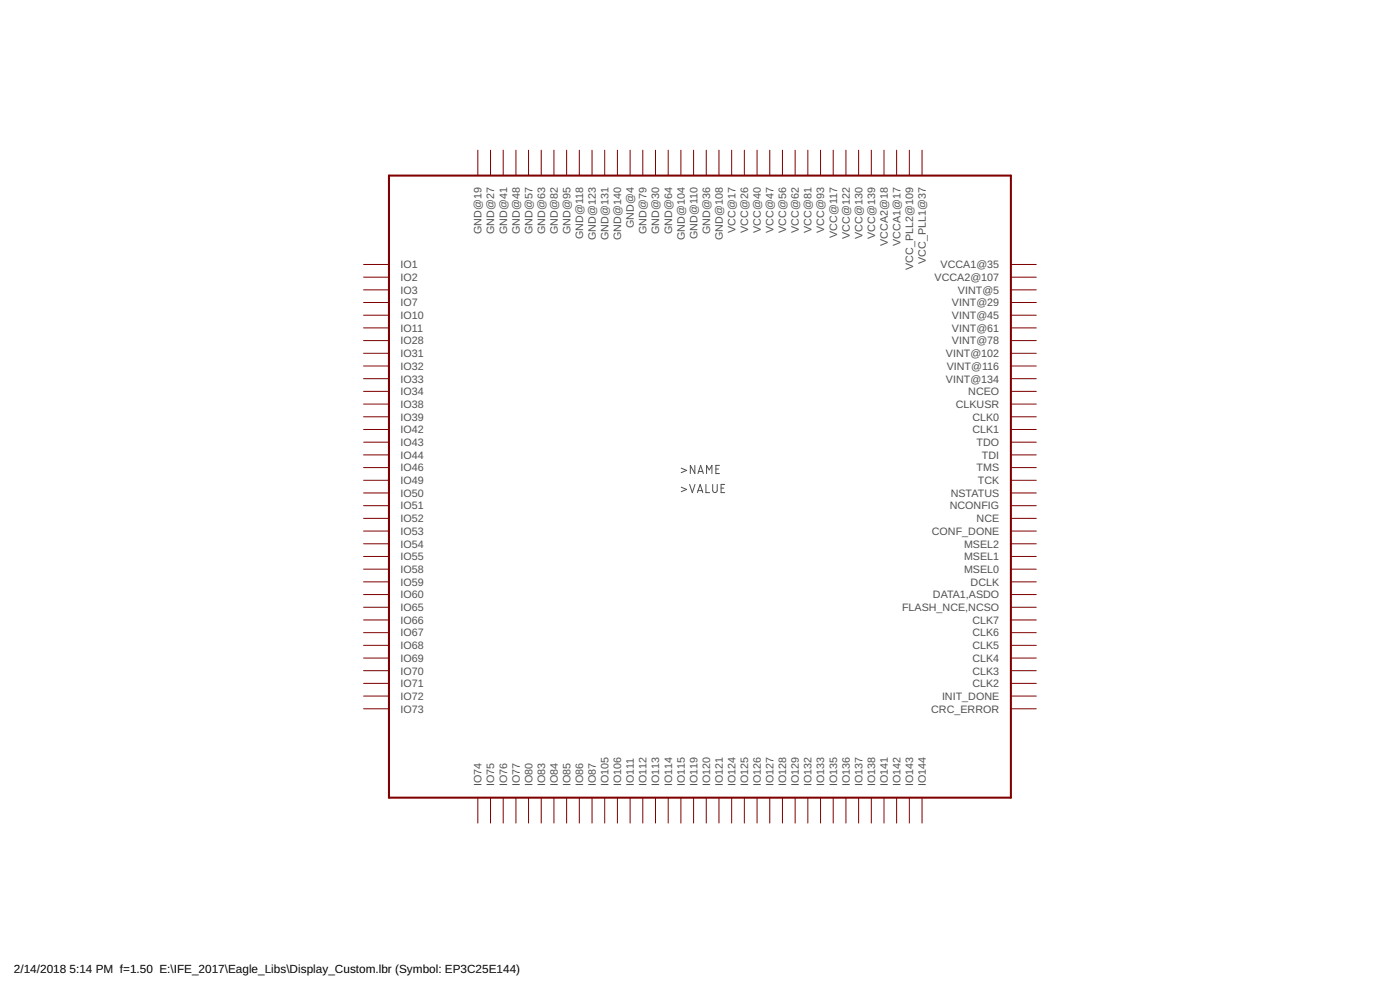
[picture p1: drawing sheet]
<svg xmlns="http://www.w3.org/2000/svg" width="420mm" height="297mm" viewBox="0 0 420 297" stroke-linecap="round" stroke-linejoin="round" font-family="sans-serif">
<g fill="none" stroke="#505050" stroke-width=".3">
<path d="M208.5 139.6v2.5l-1.3-2.5v2.5M215.9 139.6h-1.1v2.5h1.1M204.4 146.2l1.7 .7-1.7 .6M204.4 140.5l1.7 .6-1.7 .7M207 145.4l.8 2.4 .8-2.4M209.3 147.8l.8-2.4 .8 2.4M209.5 142.1l.8-2.5 .8 2.5M209.5 147.2h1.2M209.7 141.5h1.2M211.9 145.4v2.4h1.1M212 142.1v-2.5l.9 1.4 .8-1.4v2.5M213.9 145.4v1.7a.68 .68 0 0 0 .7 .7 .68 .68 0 0 0 .6-.7v-1.7"/>
<path d="M214.8 140.7h.8M216.4 146.5h.8M217.5 145.4h-1.1v2.4h1.1"/>
</g>
<path d="M116.7 52.7h186.7v186.6h-186.7z" fill="none" stroke="#800000" stroke-width=".61"/>
<g fill="none" stroke="#800000" stroke-width=".3">
<path d="M143.4 45.1v7.6M147.2 45.1v7.6M151 45.1v7.6M154.8 45.1v7.6M158.6 45.1v7.6M162.4 45.1v7.6M166.2 45.1v7.6M170.1 45.1v7.6M173.9 45.1v7.6M177.7 45.1v7.6M181.5 45.1v7.6M185.3 45.1v7.6"/>
<path d="M189.1 45.1v7.6M192.9 45.1v7.6M196.7 45.1v7.6M200.5 45.1v7.6M204.3 45.1v7.6M208.2 45.1v7.6M212 45.1v7.6M215.8 45.1v7.6M219.6 45.1v7.6M223.4 45.1v7.6M227.2 45.1v7.6M231 45.1v7.6"/>
<path d="M234.8 45.1v7.6M238.6 45.1v7.6M242.4 45.1v7.6M246.3 45.1v7.6M250.1 45.1v7.6M253.9 45.1v7.6M257.7 45.1v7.6M261.5 45.1v7.6M265.3 45.1v7.6M269.1 45.1v7.6M272.9 45.1v7.6M276.7 45.1v7.6"/>
<path d="M109.1 79.4h7.6M303.4 79.4h7.6M109.1 83.2h7.6M109.1 87h7.6M109.1 90.8h7.6M109.1 94.6h7.6M109.1 98.4h7.6M303.4 83.2h7.6M303.4 87h7.6M303.4 90.8h7.6M303.4 94.6h7.6M303.4 98.4h7.6"/>
<path d="M109.1 102.2h7.6M109.1 106h7.6M109.1 109.8h7.6M109.1 113.6h7.6M109.1 117.4h7.6M303.4 102.2h7.6M303.4 106h7.6M303.4 109.8h7.6M303.4 113.6h7.6M303.4 117.4h7.6M109.1 121.2h7.6M109.1 125.1h7.6"/>
<path d="M109.1 128.9h7.6M109.1 132.7h7.6M109.1 136.5h7.6M303.4 121.2h7.6M303.4 125.1h7.6M303.4 128.9h7.6M303.4 132.7h7.6M303.4 136.5h7.6M109.1 140.3h7.6M109.1 144.1h7.6M109.1 147.9h7.6M109.1 151.7h7.6"/>
<path d="M109.1 155.5h7.6M109.1 159.3h7.6M303.4 140.3h7.6M303.4 144.1h7.6M303.4 147.9h7.6M303.4 151.7h7.6M303.4 155.5h7.6M303.4 159.3h7.6M109.1 163.2h7.6M109.1 167h7.6M109.1 170.8h7.6M109.1 174.6h7.6"/>
<path d="M109.1 178.4h7.6M303.4 163.2h7.6M303.4 167h7.6M303.4 170.8h7.6M303.4 174.6h7.6M303.4 178.4h7.6M109.1 182.2h7.6M109.1 186h7.6M109.1 189.8h7.6M109.1 193.6h7.6M109.1 197.4h7.6M303.4 182.2h7.6"/>
<path d="M303.4 186h7.6M303.4 189.8h7.6M303.4 193.6h7.6M303.4 197.4h7.6M109.1 201.2h7.6M109.1 205h7.6M109.1 208.9h7.6M109.1 212.7h7.6M303.4 201.2h7.6M303.4 205h7.6M303.4 208.9h7.6M303.4 212.7h7.6"/>
<path d="M143.4 239.3v7.7M147.2 239.3v7.7M151 239.3v7.7M154.8 239.3v7.7M158.6 239.3v7.7M162.4 239.3v7.7M166.2 239.3v7.7M170.1 239.3v7.7M173.9 239.3v7.7M177.7 239.3v7.7M181.5 239.3v7.7M185.3 239.3v7.7"/>
<path d="M189.1 239.3v7.7M192.9 239.3v7.7M196.7 239.3v7.7M200.5 239.3v7.7M204.3 239.3v7.7M208.2 239.3v7.7M212 239.3v7.7M215.8 239.3v7.7M219.6 239.3v7.7M223.4 239.3v7.7M227.2 239.3v7.7M231 239.3v7.7"/>
<path d="M234.8 239.3v7.7M238.6 239.3v7.7M242.4 239.3v7.7M246.3 239.3v7.7M250.1 239.3v7.7M253.9 239.3v7.7M257.7 239.3v7.7M261.5 239.3v7.7M265.3 239.3v7.7M269.1 239.3v7.7M272.9 239.3v7.7M276.7 239.3v7.7"/>
</g>
<g font-size="3.5">
<text x="4.2" y="291.8">2/14/2018</text>
<text x="20.9" y="291.8">5:14 PM f=1.50 E:\IFE_2017\Eagle_Libs\Display_Custom.lbr (Symbol: EP3C25E144)</text>
</g>
<g font-size="3.2" fill="#505050">
<text x="144.5" y="70.2" transform="rotate(-90 144.5 70.2)">GND@19</text>
<text x="148.3" y="70.2" transform="rotate(-90 148.3 70.2)">GND@27</text>
<text x="152.2" y="70.2" transform="rotate(-90 152.2 70.2)">GND@41</text>
<text x="156" y="70.2" transform="rotate(-90 156 70.2)">GND@48</text>
<text x="159.8" y="70.2" transform="rotate(-90 159.8 70.2)">GND@57</text>
<text x="163.6" y="70.2" transform="rotate(-90 163.6 70.2)">GND@63</text>
<text x="167.4" y="70.2" transform="rotate(-90 167.4 70.2)">GND@82</text>
<text x="171.2" y="70.2" transform="rotate(-90 171.2 70.2)">GND@95</text>
<text x="175" y="71.8" transform="rotate(-90 175 71.8)">GND@118</text>
<text x="178.8" y="72" transform="rotate(-90 178.8 72)">GND@123</text>
<text x="182.6" y="72" transform="rotate(-90 182.6 72)">GND@131</text>
<text x="186.4" y="72" transform="rotate(-90 186.4 72)">GND@140</text>
<text x="190.3" y="68.4" transform="rotate(-90 190.3 68.4)">GND@4</text>
<text x="194.1" y="70.2" transform="rotate(-90 194.1 70.2)">GND@79</text>
<text x="197.9" y="70.2" transform="rotate(-90 197.9 70.2)">GND@30</text>
<text x="201.7" y="70.2" transform="rotate(-90 201.7 70.2)">GND@64</text>
<text x="205.5" y="72" transform="rotate(-90 205.5 72)">GND@104</text>
<text x="209.3" y="71.8" transform="rotate(-90 209.3 71.8)">GND@110</text>
<text x="213.1" y="70.2" transform="rotate(-90 213.1 70.2)">GND@36</text>
<text x="216.9" y="72" transform="rotate(-90 216.9 72)">GND@108</text>
<text x="220.7" y="69.8" transform="rotate(-90 220.7 69.8)">VCC@17</text>
<text x="224.5" y="69.8" transform="rotate(-90 224.5 69.8)">VCC@26</text>
<text x="228.3" y="69.8" transform="rotate(-90 228.3 69.8)">VCC@40</text>
<text x="232.2" y="69.8" transform="rotate(-90 232.2 69.8)">VCC@47</text>
<text x="236" y="69.8" transform="rotate(-90 236 69.8)">VCC@56</text>
<text x="239.8" y="69.8" transform="rotate(-90 239.8 69.8)">VCC@62</text>
<text x="243.6" y="69.8" transform="rotate(-90 243.6 69.8)">VCC@81</text>
<text x="247.4" y="69.8" transform="rotate(-90 247.4 69.8)">VCC@93</text>
<text x="251.2" y="71.4" transform="rotate(-90 251.2 71.4)">VCC@117</text>
<text x="255" y="71.6" transform="rotate(-90 255 71.6)">VCC@122</text>
<text x="258.8" y="71.6" transform="rotate(-90 258.8 71.6)">VCC@130</text>
<text x="262.6" y="71.6" transform="rotate(-90 262.6 71.6)">VCC@139</text>
<text x="266.4" y="73.8" transform="rotate(-90 266.4 73.8)">VCCA2@18</text>
<text x="270.2" y="73.8" transform="rotate(-90 270.2 73.8)">VCCA1@17</text>
<text x="120.2" y="80.5">IO1</text>
<text x="274.1" y="81" transform="rotate(-90 274.1 81)">VCC_PLL2@109</text>
<text x="277.9" y="79.2" transform="rotate(-90 277.9 79.2)">VCC_PLL1@37</text>
<text x="282.3" y="80.5">VCCA1@35</text>
<text x="120.2" y="84.3">IO2</text>
<text x="120.2" y="88.1">IO3</text>
<text x="280.5" y="84.3">VCCA2@107</text>
<text x="287.5" y="88.1">VINT@5</text>
<text x="120.2" y="91.9">IO7</text>
<text x="120.2" y="95.7">IO10</text>
<text x="285.7" y="95.7">VINT@45</text>
<text x="285.7" y="91.9">VINT@29</text>
<text x="120.2" y="99.5">IO11</text>
<text x="285.7" y="99.5">VINT@61</text>
<text x="120.2" y="103.3">IO28</text>
<text x="120.2" y="107.2">IO31</text>
<text x="283.9" y="107.2">VINT@102</text>
<text x="285.7" y="103.3">VINT@78</text>
<text x="120.2" y="111">IO32</text>
<text x="284.1" y="111">VINT@116</text>
<text x="120.2" y="114.8">IO33</text>
<text x="120.2" y="118.6">IO34</text>
<text x="283.9" y="114.8">VINT@134</text>
<text x="290.6" y="118.6">NCEO</text>
<text x="120.2" y="122.4">IO38</text>
<text x="286.8" y="122.4">CLKUSR</text>
<text x="120.2" y="126.2">IO39</text>
<text x="120.2" y="130">IO42</text>
<text x="291.8" y="130">CLK1</text>
<text x="291.8" y="126.2">CLK0</text>
<text x="120.2" y="133.8">IO43</text>
<text x="120.2" y="137.6">IO44</text>
<text x="293.1" y="133.8">TDO</text>
<text x="294.7" y="137.6">TDI</text>
<text x="120.2" y="141.4">IO46</text>
<text x="293.1" y="141.4">TMS</text>
<text x="120.2" y="145.2">IO49</text>
<text x="120.2" y="149.1">IO50</text>
<text x="285.3" y="149.1">NSTATUS</text>
<text x="293.4" y="145.2">TCK</text>
<text x="120.2" y="152.9">IO51</text>
<text x="285" y="152.9">NCONFIG</text>
<text x="120.2" y="156.7">IO52</text>
<text x="120.2" y="160.5">IO53</text>
<text x="279.7" y="160.5">CONF_DONE</text>
<text x="293.1" y="156.7">NCE</text>
<text x="120.2" y="164.3">IO54</text>
<text x="289.3" y="164.3">MSEL2</text>
<text x="120.2" y="168.1">IO55</text>
<text x="120.2" y="171.9">IO58</text>
<text x="289.3" y="171.9">MSEL0</text>
<text x="289.3" y="168.1">MSEL1</text>
<text x="120.2" y="175.7">IO59</text>
<text x="120.2" y="179.5">IO60</text>
<text x="280" y="179.5">DATA1,ASDO</text>
<text x="291.3" y="175.7">DCLK</text>
<text x="120.2" y="183.3">IO65</text>
<text x="270.7" y="183.3">FLASH_NCE,NCSO</text>
<text x="120.2" y="187.1">IO66</text>
<text x="120.2" y="191">IO67</text>
<text x="291.8" y="191">CLK6</text>
<text x="291.8" y="187.1">CLK7</text>
<text x="120.2" y="194.8">IO68</text>
<text x="291.8" y="194.8">CLK5</text>
<text x="120.2" y="198.6">IO69</text>
<text x="120.2" y="202.4">IO70</text>
<text x="291.8" y="202.4">CLK3</text>
<text x="291.8" y="198.6">CLK4</text>
<text x="120.2" y="206.2">IO71</text>
<text x="291.8" y="206.2">CLK2</text>
<text x="120.2" y="210">IO72</text>
<text x="120.2" y="213.8">IO73</text>
<text x="279.5" y="213.8">CRC_ERROR</text>
<text x="282.7" y="210">INIT_DONE</text>
<text x="144.5" y="235.8" transform="rotate(-90 144.5 235.8)">IO74</text>
<text x="148.3" y="235.8" transform="rotate(-90 148.3 235.8)">IO75</text>
<text x="152.2" y="235.8" transform="rotate(-90 152.2 235.8)">IO76</text>
<text x="156" y="235.8" transform="rotate(-90 156 235.8)">IO77</text>
<text x="159.8" y="235.8" transform="rotate(-90 159.8 235.8)">IO80</text>
<text x="163.6" y="235.8" transform="rotate(-90 163.6 235.8)">IO83</text>
<text x="167.4" y="235.8" transform="rotate(-90 167.4 235.8)">IO84</text>
<text x="171.2" y="235.8" transform="rotate(-90 171.2 235.8)">IO85</text>
<text x="175" y="235.8" transform="rotate(-90 175 235.8)">IO86</text>
<text x="178.8" y="235.8" transform="rotate(-90 178.8 235.8)">IO87</text>
<text x="182.6" y="235.8" transform="rotate(-90 182.6 235.8)">IO105</text>
<text x="186.4" y="235.8" transform="rotate(-90 186.4 235.8)">IO106</text>
<text x="190.3" y="235.8" transform="rotate(-90 190.3 235.8)">IO111</text>
<text x="194.1" y="235.8" transform="rotate(-90 194.1 235.8)">IO112</text>
<text x="197.9" y="235.8" transform="rotate(-90 197.9 235.8)">IO113</text>
<text x="201.7" y="235.8" transform="rotate(-90 201.7 235.8)">IO114</text>
<text x="205.5" y="235.8" transform="rotate(-90 205.5 235.8)">IO115</text>
<text x="209.3" y="235.8" transform="rotate(-90 209.3 235.8)">IO119</text>
<text x="213.1" y="235.8" transform="rotate(-90 213.1 235.8)">IO120</text>
<text x="216.9" y="235.8" transform="rotate(-90 216.9 235.8)">IO121</text>
<text x="220.7" y="235.8" transform="rotate(-90 220.7 235.8)">IO124</text>
<text x="224.5" y="235.8" transform="rotate(-90 224.5 235.8)">IO125</text>
<text x="228.3" y="235.8" transform="rotate(-90 228.3 235.8)">IO126</text>
<text x="232.2" y="235.8" transform="rotate(-90 232.2 235.8)">IO127</text>
<text x="236" y="235.8" transform="rotate(-90 236 235.8)">IO128</text>
<text x="239.8" y="235.8" transform="rotate(-90 239.8 235.8)">IO129</text>
<text x="243.6" y="235.8" transform="rotate(-90 243.6 235.8)">IO132</text>
<text x="247.4" y="235.8" transform="rotate(-90 247.4 235.8)">IO133</text>
<text x="251.2" y="235.8" transform="rotate(-90 251.2 235.8)">IO135</text>
<text x="255" y="235.8" transform="rotate(-90 255 235.8)">IO136</text>
<text x="258.8" y="235.8" transform="rotate(-90 258.8 235.8)">IO137</text>
<text x="262.6" y="235.8" transform="rotate(-90 262.6 235.8)">IO138</text>
<text x="266.4" y="235.8" transform="rotate(-90 266.4 235.8)">IO141</text>
<text x="270.2" y="235.8" transform="rotate(-90 270.2 235.8)">IO142</text>
<text x="274.1" y="235.8" transform="rotate(-90 274.1 235.8)">IO143</text>
<text x="277.9" y="235.8" transform="rotate(-90 277.9 235.8)">IO144</text>
</g>
</svg>
